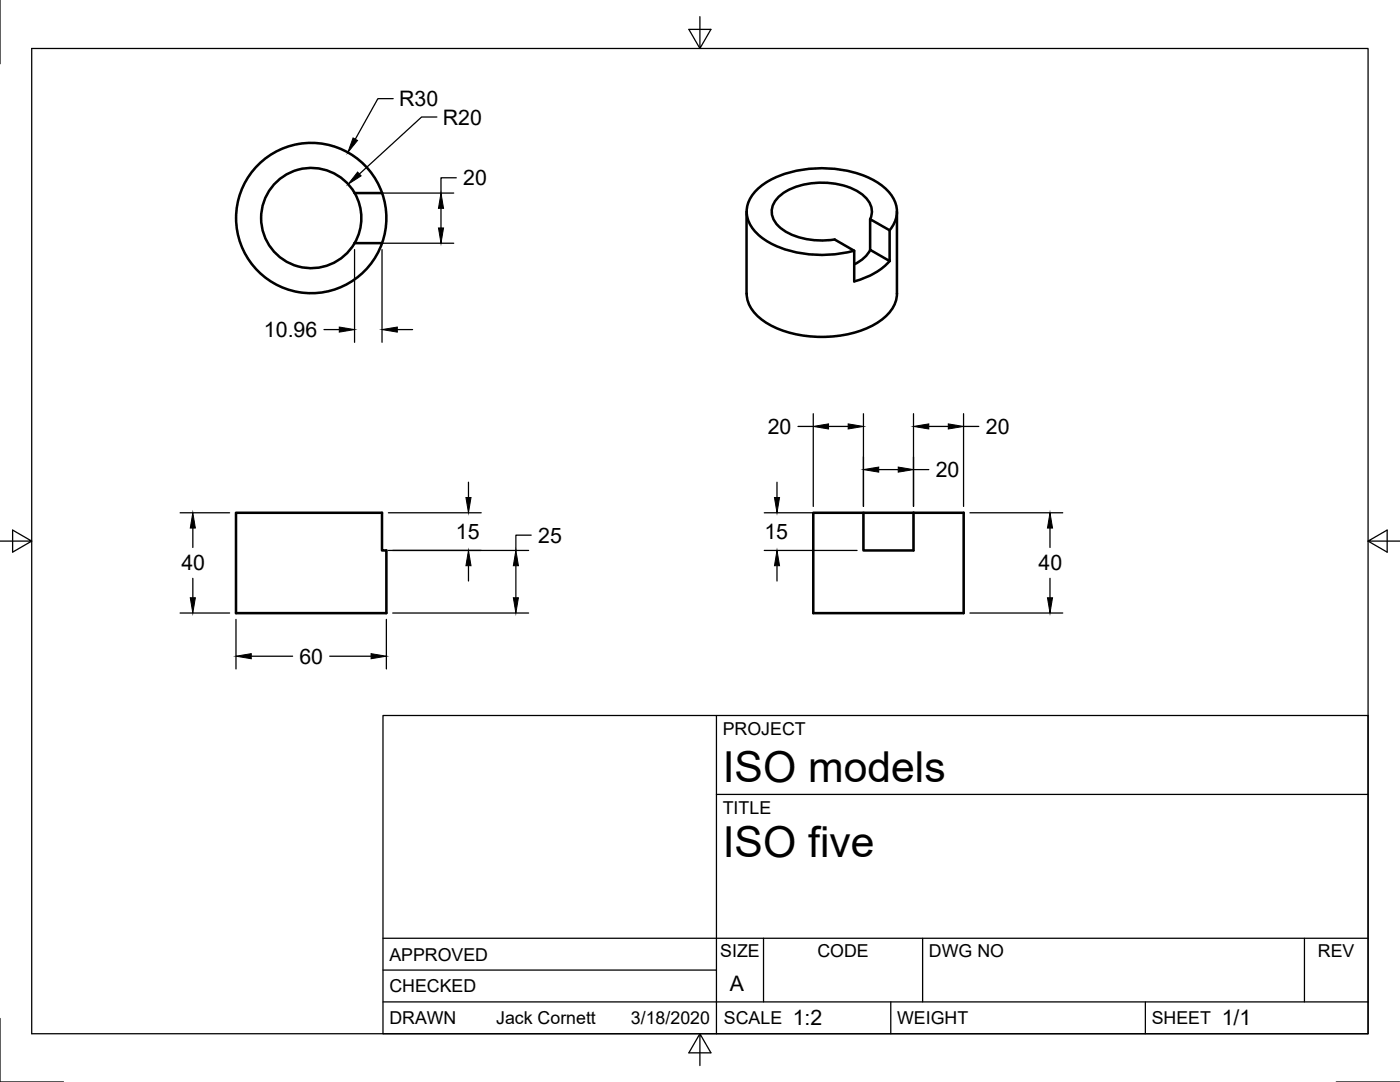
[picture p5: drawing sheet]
<svg xmlns="http://www.w3.org/2000/svg" width="279mm" height="216mm" viewBox="0 0 279 216" stroke-linecap="round" stroke-linejoin="round" font-family="sans-serif">
<!-- layer: Visible -->
<g fill="none" stroke="#000" stroke-width=".51">
<path d="M70.8 38.5h5.4M76.3 38.5a15 15 0 0 1 0 10M76.3 38.5a15 15 0 0 0-23.1-7 15 15 0 0 0 0 24.1 15 15 0 0 0 23.1-7.1M70.8 48.5h5.4M149 42.2v16.4M173.7 43.7l3.8 2.3v6.1l-3.8-2.3zM173.7 43.7a3.9 3.9 0 0 0-1.7-5 15.1 15.1 0 0 0-15.9 0 4 4 0 0 0-.1 7 14.7 14.7 0 0 0 10.6 2.1l3.9 2.2v6.2a14.2 14.2 0 0 0 7-4.1M173.7 49.8l-.6 1-.9 .8-1.7 1.2M177.5 45.9a5.6 5.6 0 0 0-.5-8 17.7 17.7 0 0 0-11.3-4.3 21.4 21.4 0 0 0-13.4 3.2 6.2 6.2 0 0 0-3 7 10.5 10.5 0 0 0 6.9 5.8 24.9 24.9 0 0 0 14.3 .4M179 42.2v16.4a6.9 6.9 0 0 1-3.3 5.4 22.3 22.3 0 0 1-16.7 2.7 13.9 13.9 0 0 1-9.1-5.2l-.8-1.9-.1-1M47.1 102.3h29.1v7.5h.9v12.5h-30zM162.3 102.3h30v20h-30z"/>
<path d="M172.3 102.3v7.5h10v-7.5"/>
<circle cx="62.1" cy="43.5" r="10"/>
</g>
<!-- layer: Border -->
<path d="M0 0v12.7M6.3 9.7h266.7v196.6h-266.7zM139.7 3.3v6.4l2.2-3.8h-4.4l2.2 3.8M0 108h6.3l-3.8-2.2v4.4l3.8-2.2M273 108l3.8 2.2v-4.4l-3.8 2.2h6.4M0 203.2v12.7h12.7M139.7 206.3l-2.2 3.8h4.4l-2.2-3.8v6.3M266.7 215.9h12.7" fill="none" stroke="#000" stroke-width=".25"/>
<!-- layer: Titleblock -->
<path d="M76.4 142.8h196.6v63.5h-196.6zM143 158.5h130M143 142.8v63.5M76.4 199.9h196.6M76.4 193.6h66.6M76.4 187.2h196.6M152.4 187.2v12.7M177.8 199.9v6.4M184.1 187.2v12.7M228.6 199.9v6.4M260.3 187.2v12.7" fill="none" stroke="#000" stroke-width=".25"/>
<!-- layer: Dimensions -->
<g fill="none" stroke="#000" stroke-width=".25">
<path d="M78.5 19.7h-3.1l-4.5 8.1M72 38.5h18.6M87.2 23.3h-3.1l-12.4 11.4M91.1 35.5h-3.1v3M70.8 49.8v18.5M72 48.5h18.6M76.2 49.8v18.5M88 41.6v3.9M64.7 65.8h3M79.3 65.8h3M93.5 96.2v3.1M155.1 96.2v3.1"/>
<path d="M159.3 85.1h3M162.3 82.6v18.4M165.4 85.1h3.9M172.3 82.6v18.4M175.4 93.7h3.9M182.3 82.6v18.4M182.3 93.7h3.1M185.4 85.1h3.9M192.3 82.6v18.4M192.3 85.1h3M35.9 102.3h9.9M38.5 105.4v3.8"/>
<path d="M38.5 115.4v3.9M77.5 109.8h28M77.5 102.3h18.5M93.5 112.9v3M103 112.9v6.4M106 106.8h-3v3M152.5 109.8h18.5M152.5 102.3h18.5M155.1 112.9v3M193.6 102.3h18.5M209.5 105.4v3.8M209.5 115.4v3.9"/>
<path d="M35.9 122.3h9.9M47.1 123.6v9.9M50.1 130.9h8.3M65.8 130.9h8.3M77.1 123.6v9.9M78.4 122.3h27.1M193.6 122.3h18.5"/>
</g>
<g fill="#000" stroke="#000" stroke-width=".2">
<path d="M70.5 27.5l.9 .5-2 2.4zM71.4 34.3l.7 .8-2.6 1.7zM87.5 45.5h1l-.5 3zM88 38.5l.5 3.1h-1zM67.7 65.3l3.1 .5-3.1 .5zM76.2 65.8l3.1-.5v1zM93 99.3h1l-.5 3zM154.6 99.3h1l-.5 3zM162.3 85.1l3.1-.5v1zM169.3 84.6l3 .5-3 .5zM172.3 93.7l3.1-.5v1zM179.3 93.2l3 .5-3 .5z"/>
<path d="M182.3 85.1l3.1-.5v1zM189.3 84.6l3 .5-3 .5zM38 119.3h1l-.5 3zM38.5 102.3l.5 3.1h-1zM93.5 109.8l.5 3.1h-1zM102.4 119.3h1.1l-.5 3zM103 109.8l.5 3.1h-1.1zM155.1 109.8l.5 3.1h-1zM209 119.3h1.1l-.6 3zM209.5 102.3l.6 3.1h-1.1zM47.1 130.9l3-.5v1zM74.1 130.4l3 .5-3 .5z"/>
</g>
<g font-size="8.5">
<text x="144.3" y="156">ISO models</text>
<text x="144.3" y="171">ISO five</text>
</g>
<g font-size="4.3">
<text x="79.7" y="21.2">R30</text>
<text x="88.4" y="24.8">R20</text>
<text x="92.5" y="37">20</text>
<text x="52.7" y="67.3">10.96</text>
<text x="153.2" y="86.6">20</text>
<text x="196.7" y="86.6">20</text>
<text x="186.8" y="95.2">20</text>
<text x="91" y="107.6">15</text>
<text x="152.5" y="107.6">15</text>
<text x="36.2" y="113.8">40</text>
<text x="107.4" y="108.3">25</text>
<text x="207.3" y="113.8">40</text>
<text x="59.8" y="132.4">60</text>
<text x="145.7" y="197.7">A</text>
<text x="158.2" y="204.6">1:2</text>
<text x="243.8" y="204.6">1/1</text>
</g>
<g font-size="3.5">
<text x="144.3" y="146.6">PROJECT</text>
<text x="144.3" y="162.3">TITLE</text>
<text x="77.7" y="191.7">APPROVED</text>
<text x="143.7" y="191">SIZE</text>
<text x="163.1" y="191">CODE</text>
<text x="185.4" y="191">DWG NO</text>
<text x="263" y="191">REV</text>
<text x="77.7" y="198">CHECKED</text>
<text x="77.7" y="204.4">DRAWN</text>
<text x="99" y="204.4">Jack Cornett</text>
<text x="125.9" y="204.4">3/18/2020</text>
<text x="144.5" y="204.4">SCALE</text>
<text x="179" y="204.4">WEIGHT</text>
<text x="229.8" y="204.4">SHEET</text>
</g>
</svg>
